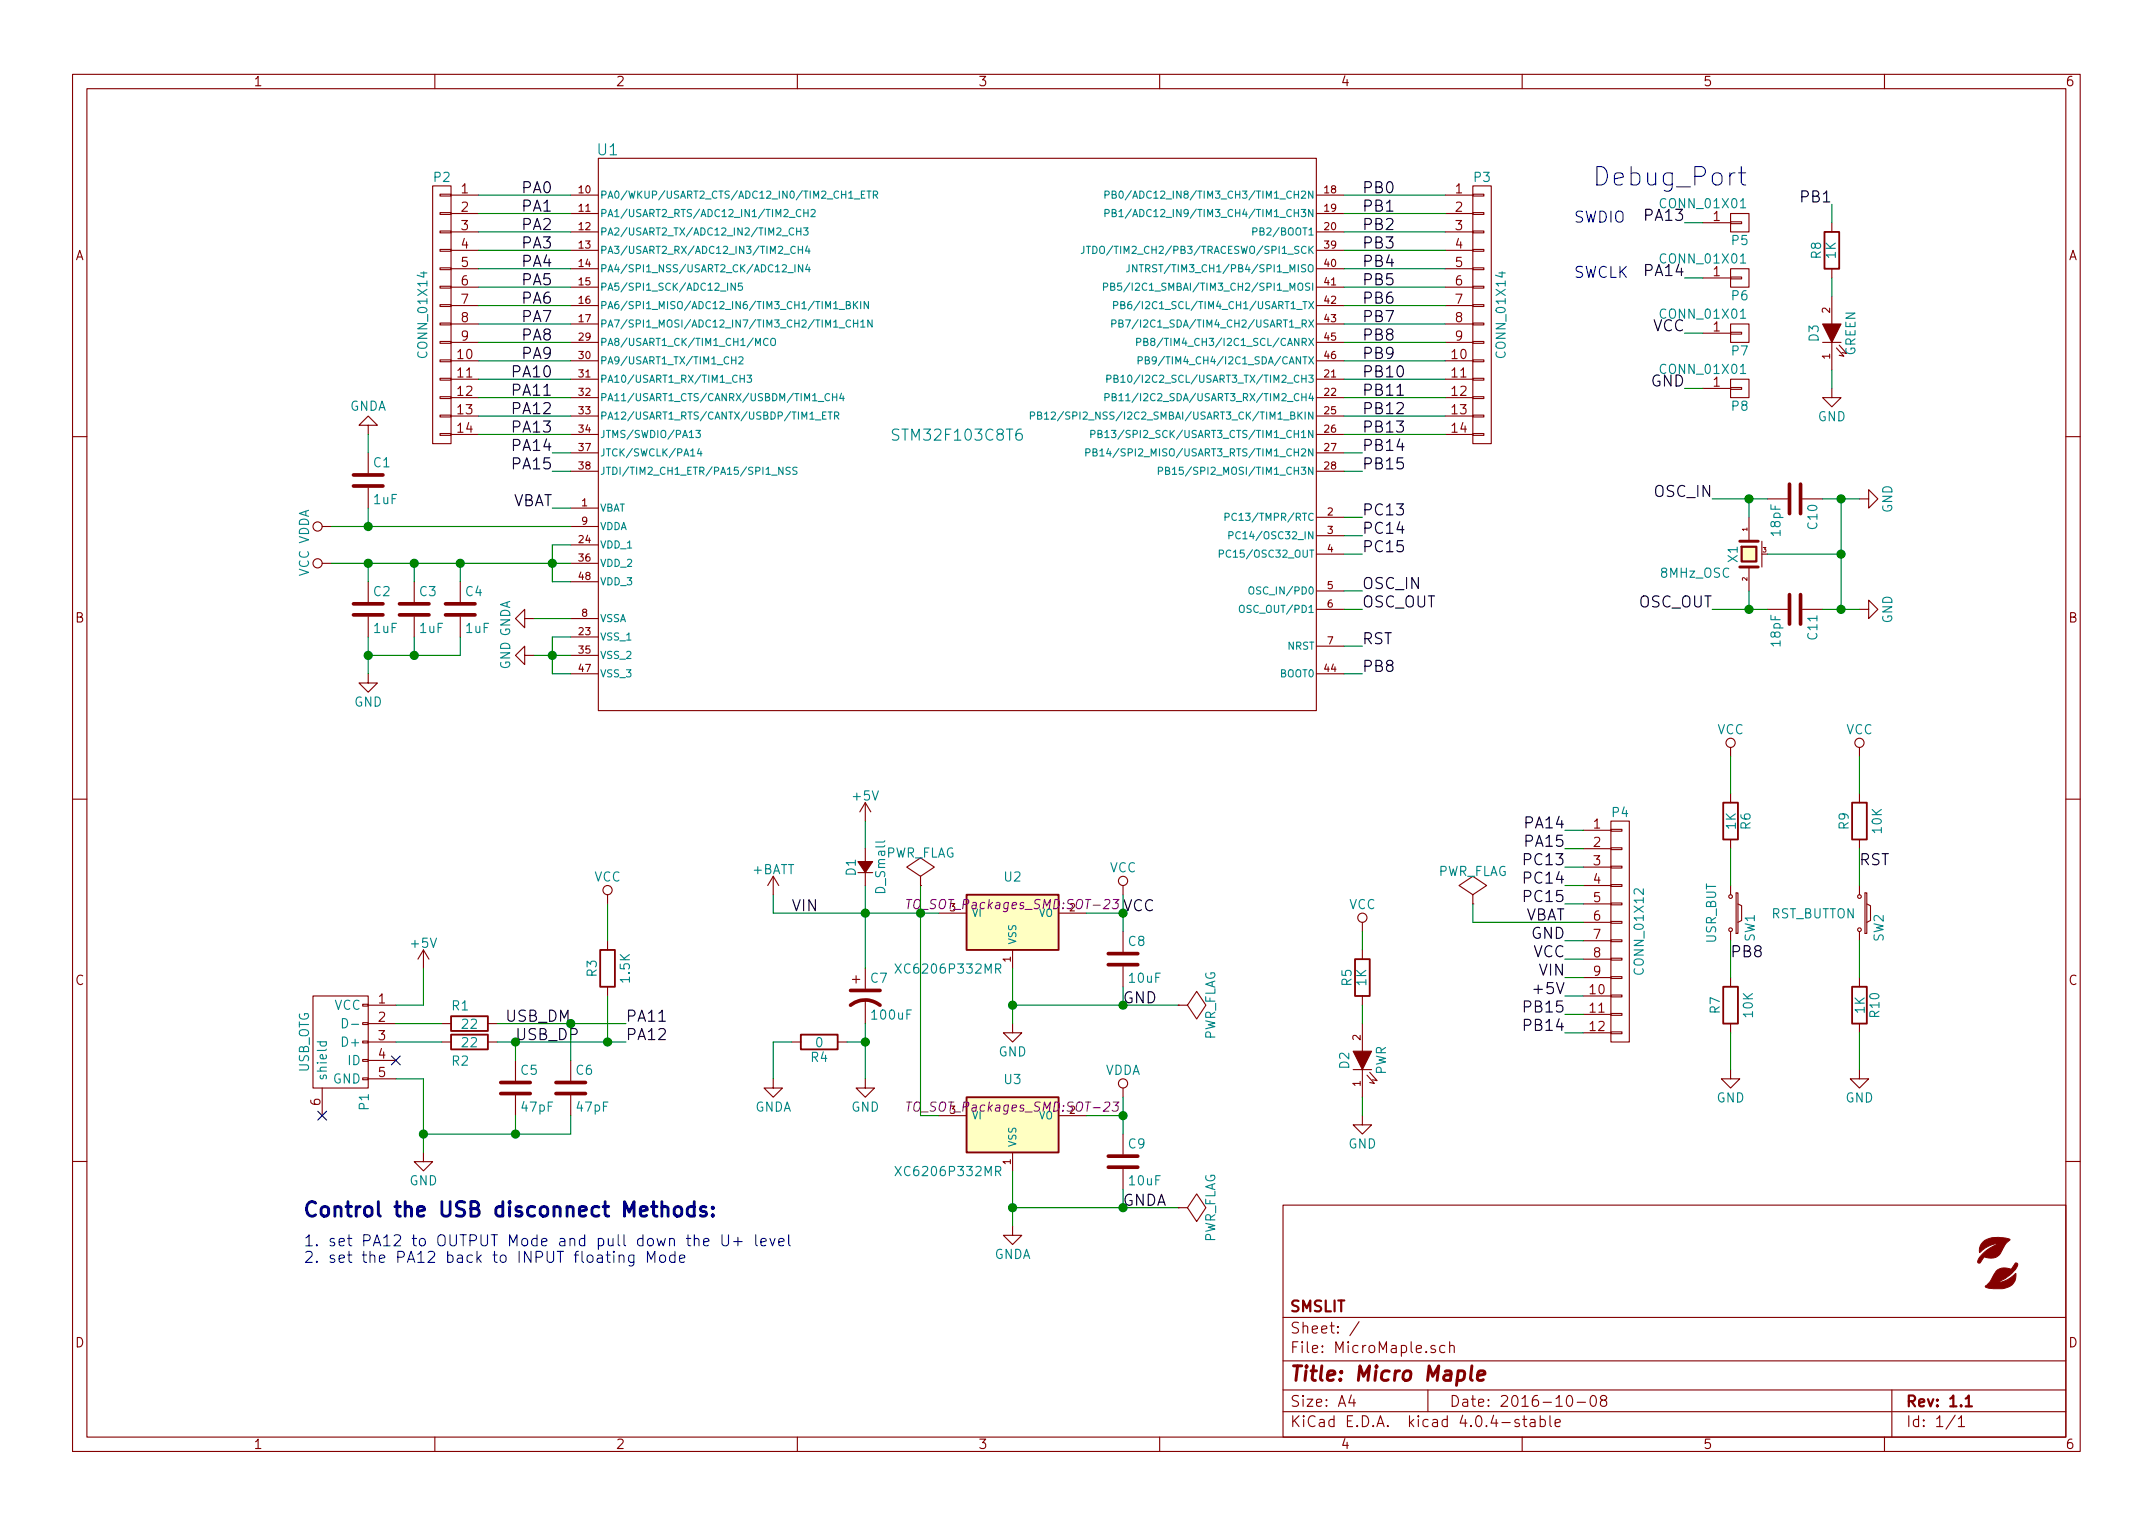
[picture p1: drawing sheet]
EESchema Schematic File Version 2
LIBS:power
LIBS:device
LIBS:transistors
LIBS:conn
LIBS:linear
LIBS:regul
LIBS:74xx
LIBS:cmos4000
LIBS:adc-dac
LIBS:memory
LIBS:xilinx
LIBS:microcontrollers
LIBS:dsp
LIBS:microchip
LIBS:analog_switches
LIBS:motorola
LIBS:texas
LIBS:intel
LIBS:audio
LIBS:interface
LIBS:digital-audio
LIBS:philips
LIBS:display
LIBS:cypress
LIBS:siliconi
LIBS:opto
LIBS:atmel
LIBS:contrib
LIBS:valves
LIBS:myRegul
LIBS:stm32f103
LIBS:smslit_logo
LIBS:MicroMaple-cache
EELAYER 25 0
EELAYER END
$Descr A4 11693 8268
encoding utf-8
Sheet 1 1
Title "Micro Maple"
Date "2016-10-08"
Rev "1.1"
Comp "SMSLIT"
Comment1 ""
Comment2 ""
Comment3 ""
Comment4 ""
$EndDescr
$Comp
L STM32F103C8T6 U1
U 1 1
P 5200 2350
F 0 "U1" H 3300 3900 60  0000 C CNN
F 1 "STM32F103C8T6" H 5200 2350 60  0000 C CNN
F 2 "Housings_QFP:LQFP-48_7x7mm_Pitch0.5mm" H 5200 2050 60  0001 C CNN
F 3 "" H 5200 2050 60  0000 C CNN
	1    5200 2350
	1    0    0    -1  
$EndComp
$Comp
L VCC #PWR16
U 1 1
P 6100 4850
F 0 "#PWR16" H 6100 4700 50  0001 C CNN
F 1 "VCC" H 6100 5000 50  0000 C CNN
F 2 "" H 6100 4850 50  0000 C CNN
F 3 "" H 6100 4850 50  0000 C CNN
	1    6100 4850
	1    0    0    -1  
$EndComp
$Comp
L GND #PWR6
U 1 1
P 2300 6250
F 0 "#PWR6" H 2300 6000 50  0001 C CNN
F 1 "GND" H 2300 6100 50  0000 C CNN
F 2 "" H 2300 6250 50  0000 C CNN
F 3 "" H 2300 6250 50  0000 C CNN
	1    2300 6250
	-1   0    0    -1  
$EndComp
$Comp
L GNDA #PWR11
U 1 1
P 4200 5850
F 0 "#PWR11" H 4200 5600 50  0001 C CNN
F 1 "GNDA" H 4200 5700 50  0000 C CNN
F 2 "" H 4200 5850 50  0000 C CNN
F 3 "" H 4200 5850 50  0000 C CNN
	1    4200 5850
	1    0    0    -1  
$EndComp
$Comp
L VDDA #PWR17
U 1 1
P 6100 5950
F 0 "#PWR17" H 6100 5800 50  0001 C CNN
F 1 "VDDA" H 6100 6100 50  0000 C CNN
F 2 "" H 6100 5950 50  0000 C CNN
F 3 "" H 6100 5950 50  0000 C CNN
	1    6100 5950
	1    0    0    -1  
$EndComp
$Comp
L USB_OTG P1
U 1 1
P 1850 5650
F 0 "P1" H 2175 5525 50  0000 C CNN
F 1 "USB_OTG" H 1850 5850 50  0000 C CNN
F 2 "myFootprints:USB_Micro-B-MK5" V 1800 5550 50  0001 C CNN
F 3 "" V 1800 5550 50  0000 C CNN
	1    1850 5650
	0    -1   1    0   
$EndComp
NoConn ~ 2150 5750
$Comp
L +5V #PWR5
U 1 1
P 2300 5250
F 0 "#PWR5" H 2300 5100 50  0001 C CNN
F 1 "+5V" H 2300 5390 50  0000 C CNN
F 2 "" H 2300 5250 50  0000 C CNN
F 3 "" H 2300 5250 50  0000 C CNN
	1    2300 5250
	-1   0    0    -1  
$EndComp
$Comp
L R R1
U 1 1
P 2550 5550
F 0 "R1" V 2450 5500 50  0000 C CNN
F 1 "22" V 2550 5550 50  0000 C CNN
F 2 "Resistors_SMD:R_0603" V 2480 5550 50  0001 C CNN
F 3 "" H 2550 5550 50  0000 C CNN
	1    2550 5550
	0    1    1    0   
$EndComp
$Comp
L R R2
U 1 1
P 2550 5650
F 0 "R2" V 2650 5600 50  0000 C CNN
F 1 "22" V 2550 5650 50  0000 C CNN
F 2 "Resistors_SMD:R_0603" V 2480 5650 50  0001 C CNN
F 3 "" H 2550 5650 50  0000 C CNN
	1    2550 5650
	0    1    1    0   
$EndComp
$Comp
L C C5
U 1 1
P 2800 5900
F 0 "C5" H 2825 6000 50  0000 L CNN
F 1 "47pF" H 2825 5800 50  0000 L CNN
F 2 "Capacitors_SMD:C_0603" H 2838 5750 50  0001 C CNN
F 3 "" H 2800 5900 50  0000 C CNN
	1    2800 5900
	1    0    0    -1  
$EndComp
$Comp
L C C6
U 1 1
P 3100 5900
F 0 "C6" H 3125 6000 50  0000 L CNN
F 1 "47pF" H 3125 5800 50  0000 L CNN
F 2 "Capacitors_SMD:C_0603" H 3138 5750 50  0001 C CNN
F 3 "" H 3100 5900 50  0000 C CNN
	1    3100 5900
	1    0    0    -1  
$EndComp
$Comp
L XC6206P332MR U2
U 1 1
P 5500 5000
F 0 "U2" H 5500 5250 50  0000 C CNN
F 1 "XC6206P332MR" H 5150 4750 50  0000 C CNN
F 2 "TO_SOT_Packages_SMD:SOT-23" H 5500 5200 50  0000 C CIN
F 3 "" H 5500 5000 50  0000 C CNN
	1    5500 5000
	1    0    0    -1  
$EndComp
$Comp
L XC6206P332MR U3
U 1 1
P 5500 6100
F 0 "U3" H 5500 6350 50  0000 C CNN
F 1 "XC6206P332MR" H 5150 5850 50  0000 C CNN
F 2 "TO_SOT_Packages_SMD:SOT-23" H 5500 6300 50  0000 C CIN
F 3 "" H 5500 6100 50  0000 C CNN
	1    5500 6100
	1    0    0    -1  
$EndComp
$Comp
L GND #PWR14
U 1 1
P 5500 5550
F 0 "#PWR14" H 5500 5300 50  0001 C CNN
F 1 "GND" H 5500 5400 50  0000 C CNN
F 2 "" H 5500 5550 50  0000 C CNN
F 3 "" H 5500 5550 50  0000 C CNN
	1    5500 5550
	-1   0    0    -1  
$EndComp
$Comp
L GNDA #PWR15
U 1 1
P 5500 6650
F 0 "#PWR15" H 5500 6400 50  0001 C CNN
F 1 "GNDA" H 5500 6500 50  0000 C CNN
F 2 "" H 5500 6650 50  0000 C CNN
F 3 "" H 5500 6650 50  0000 C CNN
	1    5500 6650
	1    0    0    -1  
$EndComp
$Comp
L C C8
U 1 1
P 6100 5200
F 0 "C8" H 6125 5300 50  0000 L CNN
F 1 "10uF" H 6125 5100 50  0000 L CNN
F 2 "Capacitors_SMD:C_0603" H 6138 5050 50  0001 C CNN
F 3 "" H 6100 5200 50  0000 C CNN
	1    6100 5200
	1    0    0    -1  
$EndComp
$Comp
L C C9
U 1 1
P 6100 6300
F 0 "C9" H 6125 6400 50  0000 L CNN
F 1 "10uF" H 6125 6200 50  0000 L CNN
F 2 "Capacitors_SMD:C_0603" H 6138 6150 50  0001 C CNN
F 3 "" H 6100 6300 50  0000 C CNN
	1    6100 6300
	1    0    0    -1  
$EndComp
$Comp
L +5V #PWR12
U 1 1
P 4700 4450
F 0 "#PWR12" H 4700 4300 50  0001 C CNN
F 1 "+5V" H 4700 4590 50  0000 C CNN
F 2 "" H 4700 4450 50  0000 C CNN
F 3 "" H 4700 4450 50  0000 C CNN
	1    4700 4450
	-1   0    0    -1  
$EndComp
$Comp
L GND #PWR13
U 1 1
P 4700 5850
F 0 "#PWR13" H 4700 5600 50  0001 C CNN
F 1 "GND" H 4700 5700 50  0000 C CNN
F 2 "" H 4700 5850 50  0000 C CNN
F 3 "" H 4700 5850 50  0000 C CNN
	1    4700 5850
	-1   0    0    -1  
$EndComp
$Comp
L CP1 C7
U 1 1
P 4700 5400
F 0 "C7" H 4725 5500 50  0000 L CNN
F 1 "100uF" H 4725 5300 50  0000 L CNN
F 2 "SMD_Packages:SMD-1210_Pol" H 4700 5400 50  0001 C CNN
F 3 "" H 4700 5400 50  0000 C CNN
	1    4700 5400
	1    0    0    -1  
$EndComp
$Comp
L R R4
U 1 1
P 4450 5650
F 0 "R4" V 4530 5650 50  0000 C CNN
F 1 "0" V 4450 5650 50  0000 C CNN
F 2 "Resistors_SMD:R_0603" V 4380 5650 50  0001 C CNN
F 3 "" H 4450 5650 50  0000 C CNN
	1    4450 5650
	0    1    1    0   
$EndComp
$Comp
L CONN_01X14 P2
U 1 1
P 2400 1700
F 0 "P2" H 2400 2450 50  0000 C CNN
F 1 "CONN_01X14" V 2500 1700 50  0000 C CNN
F 2 "myFootprints:Connector_FAD_14x1" H 2400 1700 50  0001 C CNN
F 3 "" H 2400 1700 50  0000 C CNN
	1    2400 1700
	-1   0    0    -1  
$EndComp
$Comp
L CONN_01X14 P3
U 1 1
P 8050 1700
F 0 "P3" H 8050 2450 50  0000 C CNN
F 1 "CONN_01X14" V 8150 1700 50  0000 C CNN
F 2 "myFootprints:Connector_FAD_14x1" H 8050 1700 50  0001 C CNN
F 3 "" H 8050 1700 50  0000 C CNN
	1    8050 1700
	1    0    0    -1  
$EndComp
$Comp
L GND #PWR8
U 1 1
P 2900 3550
F 0 "#PWR8" H 2900 3300 50  0001 C CNN
F 1 "GND" H 2900 3400 50  0000 C CNN
F 2 "" H 2900 3550 50  0000 C CNN
F 3 "" H 2900 3550 50  0000 C CNN
	1    2900 3550
	0    1    -1   0   
$EndComp
$Comp
L GNDA #PWR7
U 1 1
P 2900 3350
F 0 "#PWR7" H 2900 3100 50  0001 C CNN
F 1 "GNDA" H 2900 3200 50  0000 C CNN
F 2 "" H 2900 3350 50  0000 C CNN
F 3 "" H 2900 3350 50  0000 C CNN
	1    2900 3350
	0    1    1    0   
$EndComp
$Comp
L VCC #PWR2
U 1 1
P 1800 3050
F 0 "#PWR2" H 1800 2900 50  0001 C CNN
F 1 "VCC" H 1800 3200 50  0000 C CNN
F 2 "" H 1800 3050 50  0000 C CNN
F 3 "" H 1800 3050 50  0000 C CNN
	1    1800 3050
	0    -1   -1   0   
$EndComp
$Comp
L VDDA #PWR1
U 1 1
P 1800 2850
F 0 "#PWR1" H 1800 2700 50  0001 C CNN
F 1 "VDDA" H 1800 3000 50  0000 C CNN
F 2 "" H 1800 2850 50  0000 C CNN
F 3 "" H 1800 2850 50  0000 C CNN
	1    1800 2850
	0    -1   -1   0   
$EndComp
$Comp
L C C2
U 1 1
P 2000 3300
F 0 "C2" H 2025 3400 50  0000 L CNN
F 1 "1uF" H 2025 3200 50  0000 L CNN
F 2 "Capacitors_SMD:C_0603" H 2038 3150 50  0001 C CNN
F 3 "" H 2000 3300 50  0000 C CNN
	1    2000 3300
	1    0    0    -1  
$EndComp
$Comp
L C C3
U 1 1
P 2250 3300
F 0 "C3" H 2275 3400 50  0000 L CNN
F 1 "1uF" H 2275 3200 50  0000 L CNN
F 2 "Capacitors_SMD:C_0603" H 2288 3150 50  0001 C CNN
F 3 "" H 2250 3300 50  0000 C CNN
	1    2250 3300
	1    0    0    -1  
$EndComp
$Comp
L C C4
U 1 1
P 2500 3300
F 0 "C4" H 2525 3400 50  0000 L CNN
F 1 "1uF" H 2525 3200 50  0000 L CNN
F 2 "Capacitors_SMD:C_0603" H 2538 3150 50  0001 C CNN
F 3 "" H 2500 3300 50  0000 C CNN
	1    2500 3300
	1    0    0    -1  
$EndComp
$Comp
L GND #PWR4
U 1 1
P 2000 3650
F 0 "#PWR4" H 2000 3400 50  0001 C CNN
F 1 "GND" H 2000 3500 50  0000 C CNN
F 2 "" H 2000 3650 50  0000 C CNN
F 3 "" H 2000 3650 50  0000 C CNN
	1    2000 3650
	-1   0    0    -1  
$EndComp
$Comp
L C C1
U 1 1
P 2000 2600
F 0 "C1" H 2025 2700 50  0000 L CNN
F 1 "1uF" H 2025 2500 50  0000 L CNN
F 2 "Capacitors_SMD:C_0603" H 2038 2450 50  0001 C CNN
F 3 "" H 2000 2600 50  0000 C CNN
	1    2000 2600
	1    0    0    -1  
$EndComp
$Comp
L GNDA #PWR3
U 1 1
P 2000 2350
F 0 "#PWR3" H 2000 2100 50  0001 C CNN
F 1 "GNDA" H 2000 2200 50  0000 C CNN
F 2 "" H 2000 2350 50  0000 C CNN
F 3 "" H 2000 2350 50  0000 C CNN
	1    2000 2350
	-1   0    0    1   
$EndComp
Text Label 3000 1050 2    60   ~ 0
PA0
Text Label 3000 1150 2    60   ~ 0
PA1
Text Label 3000 1250 2    60   ~ 0
PA2
Text Label 3000 1350 2    60   ~ 0
PA3
Text Label 3000 1450 2    60   ~ 0
PA4
Text Label 3000 1550 2    60   ~ 0
PA5
Text Label 3000 1650 2    60   ~ 0
PA6
Text Label 3000 1750 2    60   ~ 0
PA7
Text Label 3000 1850 2    60   ~ 0
PA8
Text Label 3000 1950 2    60   ~ 0
PA9
Text Label 3000 2050 2    60   ~ 0
PA10
Text Label 3000 2150 2    60   ~ 0
PA11
Text Label 3000 2250 2    60   ~ 0
PA12
Text Label 3000 2350 2    60   ~ 0
PA13
Text Label 3000 2450 2    60   ~ 0
PA14
Text Label 3000 2550 2    60   ~ 0
PA15
Text Label 7400 1050 0    60   ~ 0
PB0
Text Label 7400 1150 0    60   ~ 0
PB1
Text Label 7400 1250 0    60   ~ 0
PB2
Text Label 7400 1350 0    60   ~ 0
PB3
Text Label 7400 1450 0    60   ~ 0
PB4
Text Label 7400 1550 0    60   ~ 0
PB5
Text Label 7400 1650 0    60   ~ 0
PB6
Text Label 7400 1750 0    60   ~ 0
PB7
Text Label 7400 1850 0    60   ~ 0
PB8
Text Label 7400 1950 0    60   ~ 0
PB9
Text Label 7400 2050 0    60   ~ 0
PB10
Text Label 7400 2150 0    60   ~ 0
PB11
Text Label 7400 2250 0    60   ~ 0
PB12
Text Label 7400 2350 0    60   ~ 0
PB13
Text Label 7400 2450 0    60   ~ 0
PB14
Text Label 7400 2550 0    60   ~ 0
PB15
Text Label 3000 2750 2    60   ~ 0
VBAT
Text Label 4300 4950 0    60   ~ 0
VIN
$Comp
L CRYSTAL_SMD X1
U 1 1
P 9500 3000
F 0 "X1" H 9500 3090 50  0000 C CNN
F 1 "8MHz_OSC" V 9600 3100 50  0000 L CNN
F 2 "myFootprints:Resonator_3.2x1.5mm" H 9500 3000 50  0001 C CNN
F 3 "" H 9500 3000 50  0000 C CNN
	1    9500 3000
	0    -1   1    0   
$EndComp
$Comp
L C C10
U 1 1
P 9750 2700
F 0 "C10" H 9775 2800 50  0000 L CNN
F 1 "18pF" H 9775 2600 50  0000 L CNN
F 2 "Capacitors_SMD:C_0603" H 9788 2550 50  0001 C CNN
F 3 "" H 9750 2700 50  0000 C CNN
	1    9750 2700
	0    1    1    0   
$EndComp
$Comp
L C C11
U 1 1
P 9750 3300
F 0 "C11" H 9775 3400 50  0000 L CNN
F 1 "18pF" H 9775 3200 50  0000 L CNN
F 2 "Capacitors_SMD:C_0603" H 9788 3150 50  0001 C CNN
F 3 "" H 9750 3300 50  0000 C CNN
	1    9750 3300
	0    1    1    0   
$EndComp
$Comp
L GND #PWR23
U 1 1
P 10100 2700
F 0 "#PWR23" H 10100 2450 50  0001 C CNN
F 1 "GND" H 10100 2550 50  0000 C CNN
F 2 "" H 10100 2700 50  0000 C CNN
F 3 "" H 10100 2700 50  0000 C CNN
	1    10100 2700
	0    -1   1    0   
$EndComp
$Comp
L GND #PWR24
U 1 1
P 10100 3300
F 0 "#PWR24" H 10100 3050 50  0001 C CNN
F 1 "GND" H 10100 3150 50  0000 C CNN
F 2 "" H 10100 3300 50  0000 C CNN
F 3 "" H 10100 3300 50  0000 C CNN
	1    10100 3300
	0    -1   1    0   
$EndComp
Text Label 7400 3200 0    60   ~ 0
OSC_IN
Text Label 7400 3300 0    60   ~ 0
OSC_OUT
Text Label 9300 2700 2    60   ~ 0
OSC_IN
Text Label 9300 3300 2    60   ~ 0
OSC_OUT
$Comp
L GND #PWR22
U 1 1
P 9950 2100
F 0 "#PWR22" H 9950 1850 50  0001 C CNN
F 1 "GND" H 9950 1950 50  0000 C CNN
F 2 "" H 9950 2100 50  0000 C CNN
F 3 "" H 9950 2100 50  0000 C CNN
	1    9950 2100
	-1   0    0    -1  
$EndComp
$Comp
L R R8
U 1 1
P 9950 1350
F 0 "R8" V 10030 1350 50  0000 C CNN
F 1 "1K" V 9950 1350 50  0000 C CNN
F 2 "Resistors_SMD:R_0603" V 9880 1350 50  0001 C CNN
F 3 "" H 9950 1350 50  0000 C CNN
	1    9950 1350
	-1   0    0    1   
$EndComp
$Comp
L LED D3
U 1 1
P 9950 1800
F 0 "D3" H 9950 1900 50  0000 C CNN
F 1 "GREEN" H 9950 1700 50  0000 C CNN
F 2 "LEDs:LED_0603" H 9950 1800 50  0001 C CNN
F 3 "" H 9950 1800 50  0000 C CNN
	1    9950 1800
	0    -1   -1   0   
$EndComp
Text Label 9950 1100 2    60   ~ 0
PB1
$Comp
L R R5
U 1 1
P 7400 5300
F 0 "R5" V 7480 5300 50  0000 C CNN
F 1 "1K" V 7400 5300 50  0000 C CNN
F 2 "Resistors_SMD:R_0603" V 7330 5300 50  0001 C CNN
F 3 "" H 7400 5300 50  0000 C CNN
	1    7400 5300
	-1   0    0    1   
$EndComp
$Comp
L LED D2
U 1 1
P 7400 5750
F 0 "D2" H 7400 5850 50  0000 C CNN
F 1 "PWR" H 7400 5650 50  0000 C CNN
F 2 "LEDs:LED_0603" H 7400 5750 50  0001 C CNN
F 3 "" H 7400 5750 50  0000 C CNN
	1    7400 5750
	0    -1   -1   0   
$EndComp
$Comp
L GND #PWR19
U 1 1
P 7400 6050
F 0 "#PWR19" H 7400 5800 50  0001 C CNN
F 1 "GND" H 7400 5900 50  0000 C CNN
F 2 "" H 7400 6050 50  0000 C CNN
F 3 "" H 7400 6050 50  0000 C CNN
	1    7400 6050
	-1   0    0    -1  
$EndComp
Text Label 6100 4950 0    60   ~ 0
VCC
$Comp
L SW_PUSH_SMALL_H SW1
U 1 1
P 9400 4950
F 0 "SW1" H 9480 5060 50  0000 C CNN
F 1 "USR_BUT" H 9400 4850 50  0000 C CNN
F 2 "Buttons_Switches_SMD:SW_SPST_EVQP7C" H 9400 5150 50  0001 C CNN
F 3 "" H 9400 5150 50  0000 C CNN
	1    9400 4950
	0    1    1    0   
$EndComp
$Comp
L R R7
U 1 1
P 9400 5450
F 0 "R7" V 9480 5450 50  0000 C CNN
F 1 "10K" V 9300 5450 50  0000 C CNN
F 2 "Resistors_SMD:R_0603" V 9330 5450 50  0001 C CNN
F 3 "" H 9400 5450 50  0000 C CNN
	1    9400 5450
	-1   0    0    1   
$EndComp
$Comp
L R R6
U 1 1
P 9400 4450
F 0 "R6" V 9480 4450 50  0000 C CNN
F 1 "1K" V 9400 4450 50  0000 C CNN
F 2 "Resistors_SMD:R_0603" V 9330 4450 50  0001 C CNN
F 3 "" H 9400 4450 50  0000 C CNN
	1    9400 4450
	1    0    0    -1  
$EndComp
$Comp
L VCC #PWR18
U 1 1
P 7400 5050
F 0 "#PWR18" H 7400 4900 50  0001 C CNN
F 1 "VCC" H 7400 5200 50  0000 C CNN
F 2 "" H 7400 5050 50  0000 C CNN
F 3 "" H 7400 5050 50  0000 C CNN
	1    7400 5050
	1    0    0    -1  
$EndComp
$Comp
L VCC #PWR20
U 1 1
P 9400 4100
F 0 "#PWR20" H 9400 3950 50  0001 C CNN
F 1 "VCC" H 9400 4250 50  0000 C CNN
F 2 "" H 9400 4100 50  0000 C CNN
F 3 "" H 9400 4100 50  0000 C CNN
	1    9400 4100
	1    0    0    -1  
$EndComp
$Comp
L GND #PWR21
U 1 1
P 9400 5800
F 0 "#PWR21" H 9400 5550 50  0001 C CNN
F 1 "GND" H 9400 5650 50  0000 C CNN
F 2 "" H 9400 5800 50  0000 C CNN
F 3 "" H 9400 5800 50  0000 C CNN
	1    9400 5800
	-1   0    0    -1  
$EndComp
Text Label 7400 3500 0    60   ~ 0
RST
Text Label 3400 5550 0    60   ~ 0
PA11
Text Label 3400 5650 0    60   ~ 0
PA12
Text Label 3100 5550 2    60   ~ 0
USB_DM
Text Label 2800 5650 0    60   ~ 0
USB_DP
$Comp
L R R10
U 1 1
P 10100 5450
F 0 "R10" V 10180 5450 50  0000 C CNN
F 1 "1K" V 10100 5450 50  0000 C CNN
F 2 "Resistors_SMD:R_0603" V 10030 5450 50  0001 C CNN
F 3 "" H 10100 5450 50  0000 C CNN
	1    10100 5450
	1    0    0    -1  
$EndComp
$Comp
L R R9
U 1 1
P 10100 4450
F 0 "R9" V 10180 4450 50  0000 C CNN
F 1 "10K" V 10000 4450 50  0000 C CNN
F 2 "Resistors_SMD:R_0603" V 10030 4450 50  0001 C CNN
F 3 "" H 10100 4450 50  0000 C CNN
	1    10100 4450
	-1   0    0    1   
$EndComp
$Comp
L SW_PUSH_SMALL_H SW2
U 1 1
P 10100 4950
F 0 "SW2" H 10180 5060 50  0000 C CNN
F 1 "RST_BUTTON" V 10100 4700 50  0000 C CNN
F 2 "Buttons_Switches_SMD:SW_SPST_EVQP7C" H 10100 5150 50  0001 C CNN
F 3 "" H 10100 5150 50  0000 C CNN
	1    10100 4950
	0    1    1    0   
$EndComp
$Comp
L VCC #PWR25
U 1 1
P 10100 4100
F 0 "#PWR25" H 10100 3950 50  0001 C CNN
F 1 "VCC" H 10100 4250 50  0000 C CNN
F 2 "" H 10100 4100 50  0000 C CNN
F 3 "" H 10100 4100 50  0000 C CNN
	1    10100 4100
	1    0    0    -1  
$EndComp
$Comp
L GND #PWR26
U 1 1
P 10100 5800
F 0 "#PWR26" H 10100 5550 50  0001 C CNN
F 1 "GND" H 10100 5650 50  0000 C CNN
F 2 "" H 10100 5800 50  0000 C CNN
F 3 "" H 10100 5800 50  0000 C CNN
	1    10100 5800
	-1   0    0    -1  
$EndComp
Text Label 10100 4700 0    60   ~ 0
RST
Text Label 9400 5200 0    60   ~ 0
PB8
Text Label 7400 3650 0    60   ~ 0
PB8
$Comp
L CONN_01X12 P4
U 1 1
P 8800 5050
F 0 "P4" H 8800 5700 50  0000 C CNN
F 1 "CONN_01X12" V 8900 5050 50  0000 C CNN
F 2 "myFootprints:Connector_FAD_12x1" H 8800 5050 50  0001 C CNN
F 3 "" H 8800 5050 50  0000 C CNN
	1    8800 5050
	1    0    0    -1  
$EndComp
Text Label 8500 4500 2    60   ~ 0
PA14
Text Label 8500 4600 2    60   ~ 0
PA15
Text Label 8500 4700 2    60   ~ 0
PC13
Text Label 8500 4800 2    60   ~ 0
PC14
Text Label 8500 4900 2    60   ~ 0
PC15
Text Label 8500 5000 2    60   ~ 0
VBAT
Text Label 8500 5100 2    60   ~ 0
GND
Text Label 8500 5200 2    60   ~ 0
VCC
Text Label 8500 5300 2    60   ~ 0
VIN
Text Label 8500 5400 2    60   ~ 0
+5V
Text Label 8500 5500 2    60   ~ 0
PB15
Text Label 8500 5600 2    60   ~ 0
PB14
Text Label 7400 2800 0    60   ~ 0
PC13
Text Label 7400 2900 0    60   ~ 0
PC14
Text Label 7400 3000 0    60   ~ 0
PC15
$Comp
L R R3
U 1 1
P 3300 5250
F 0 "R3" V 3380 5250 50  0000 C CNN
F 1 "1.5K" V 3200 5250 50  0000 C CNN
F 2 "Resistors_SMD:R_0603" V 3230 5250 50  0001 C CNN
F 3 "" H 3300 5250 50  0000 C CNN
	1    3300 5250
	-1   0    0    1   
$EndComp
$Comp
L VCC #PWR9
U 1 1
P 3300 4900
F 0 "#PWR9" H 3300 4750 50  0001 C CNN
F 1 "VCC" H 3300 5050 50  0000 C CNN
F 2 "" H 3300 4900 50  0000 C CNN
F 3 "" H 3300 4900 50  0000 C CNN
	1    3300 4900
	1    0    0    -1  
$EndComp
Wire Wire Line
	2300 5450 2150 5450
Wire Wire Line
	2300 5850 2150 5850
Wire Wire Line
	2300 6250 2300 5850
Wire Wire Line
	2150 5550 2400 5550
Wire Wire Line
	2150 5650 2400 5650
Wire Wire Line
	2300 6150 3100 6150
Wire Wire Line
	2800 6150 2800 6050
Connection ~ 2300 6150
Wire Wire Line
	3100 6150 3100 6050
Connection ~ 2800 6150
Wire Wire Line
	2800 5750 2800 5650
Wire Wire Line
	2700 5650 3400 5650
Wire Wire Line
	3100 5750 3100 5550
Wire Wire Line
	2700 5550 3400 5550
Connection ~ 2800 5650
Connection ~ 3100 5550
Wire Wire Line
	5500 5250 5500 5550
Wire Wire Line
	5500 6350 5500 6650
Wire Wire Line
	5900 6050 6100 6050
Wire Wire Line
	6100 5950 6100 6150
Connection ~ 6100 6050
Wire Wire Line
	5500 6550 6400 6550
Connection ~ 5500 6550
Wire Wire Line
	5500 5450 6400 5450
Connection ~ 5500 5450
Wire Wire Line
	6100 5050 6100 4850
Wire Wire Line
	5900 4950 6100 4950
Connection ~ 6100 4950
Wire Wire Line
	6100 5450 6100 5350
Wire Wire Line
	6100 6550 6100 6450
Wire Wire Line
	4200 4950 5100 4950
Wire Wire Line
	5000 6050 5100 6050
Wire Wire Line
	4700 4450 4700 4600
Connection ~ 5000 4950
Wire Wire Line
	5000 4800 5000 6050
Wire Wire Line
	4700 4800 4700 5250
Connection ~ 4700 4950
Wire Wire Line
	4700 5550 4700 5850
Wire Wire Line
	4600 5650 4700 5650
Connection ~ 4700 5650
Wire Wire Line
	4200 5850 4200 5650
Wire Wire Line
	4200 5650 4300 5650
Wire Wire Line
	2600 1050 3100 1050
Wire Wire Line
	2600 1150 3100 1150
Wire Wire Line
	2600 1250 3100 1250
Wire Wire Line
	2600 1350 3100 1350
Wire Wire Line
	2600 1450 3100 1450
Wire Wire Line
	2600 1550 3100 1550
Wire Wire Line
	2600 1650 3100 1650
Wire Wire Line
	2600 1750 3100 1750
Wire Wire Line
	2600 1850 3100 1850
Wire Wire Line
	2600 1950 3100 1950
Wire Wire Line
	2600 2050 3100 2050
Wire Wire Line
	2600 2150 3100 2150
Wire Wire Line
	2600 2250 3100 2250
Wire Wire Line
	2600 2350 3100 2350
Wire Wire Line
	7300 1050 7850 1050
Wire Wire Line
	7300 1150 7850 1150
Wire Wire Line
	7300 1250 7850 1250
Wire Wire Line
	7300 1350 7850 1350
Wire Wire Line
	7300 1450 7850 1450
Wire Wire Line
	7300 1550 7850 1550
Wire Wire Line
	7300 1650 7850 1650
Wire Wire Line
	7300 1750 7850 1750
Wire Wire Line
	7300 1850 7850 1850
Wire Wire Line
	7300 1950 7850 1950
Wire Wire Line
	7300 2050 7850 2050
Wire Wire Line
	7300 2150 7850 2150
Wire Wire Line
	7300 2250 7850 2250
Wire Wire Line
	7300 2350 7850 2350
Wire Wire Line
	3100 2950 3000 2950
Wire Wire Line
	3000 2950 3000 3150
Wire Wire Line
	3000 3150 3100 3150
Connection ~ 3000 3050
Wire Wire Line
	3100 3450 3000 3450
Wire Wire Line
	3000 3450 3000 3650
Wire Wire Line
	2900 3550 3100 3550
Wire Wire Line
	3000 3650 3100 3650
Connection ~ 3000 3550
Wire Wire Line
	2900 3350 3100 3350
Wire Wire Line
	1800 3050 3100 3050
Wire Wire Line
	2000 3150 2000 3050
Connection ~ 2000 3050
Wire Wire Line
	2250 3150 2250 3050
Connection ~ 2250 3050
Wire Wire Line
	2500 3150 2500 3050
Connection ~ 2500 3050
Wire Wire Line
	2000 3450 2000 3650
Wire Wire Line
	2250 3450 2250 3550
Wire Wire Line
	2000 3550 2500 3550
Connection ~ 2000 3550
Wire Wire Line
	2500 3550 2500 3450
Connection ~ 2250 3550
Wire Wire Line
	1800 2850 3100 2850
Wire Wire Line
	2000 2850 2000 2750
Connection ~ 2000 2850
Wire Wire Line
	2000 2350 2000 2450
Wire Wire Line
	3100 2450 3000 2450
Wire Wire Line
	3100 2550 3000 2550
Wire Wire Line
	7300 2450 7400 2450
Wire Wire Line
	7300 2550 7400 2550
Wire Wire Line
	3100 2750 3000 2750
Wire Wire Line
	9900 2700 10100 2700
Wire Wire Line
	9900 3300 10100 3300
Wire Wire Line
	9300 2700 9600 2700
Wire Wire Line
	9500 2700 9500 2800
Wire Wire Line
	9500 3200 9500 3300
Wire Wire Line
	9300 3300 9600 3300
Connection ~ 9500 2700
Connection ~ 9500 3300
Wire Wire Line
	7300 3200 7400 3200
Wire Wire Line
	7300 3300 7400 3300
Wire Wire Line
	10000 3300 10000 2700
Connection ~ 10000 2700
Connection ~ 10000 3300
Wire Wire Line
	9600 3000 10000 3000
Connection ~ 10000 3000
Wire Wire Line
	9950 1500 9950 1600
Wire Wire Line
	9950 2000 9950 2100
Wire Wire Line
	9950 1200 9950 1100
Wire Wire Line
	7400 5450 7400 5550
Wire Wire Line
	7400 5950 7400 6050
Wire Wire Line
	7400 5150 7400 5050
Wire Wire Line
	7300 3500 7400 3500
Wire Wire Line
	10100 4100 10100 4300
Wire Wire Line
	10100 4600 10100 4800
Wire Wire Line
	10100 5100 10100 5300
Wire Wire Line
	10100 5600 10100 5800
Wire Wire Line
	9400 4100 9400 4300
Wire Wire Line
	9400 4600 9400 4800
Wire Wire Line
	9400 5100 9400 5300
Wire Wire Line
	9400 5600 9400 5800
Wire Wire Line
	7300 3650 7400 3650
Wire Wire Line
	8600 4500 8500 4500
Wire Wire Line
	8600 4600 8500 4600
Wire Wire Line
	8600 4700 8500 4700
Wire Wire Line
	8600 4800 8500 4800
Wire Wire Line
	8600 4900 8500 4900
Wire Wire Line
	8000 5000 8600 5000
Wire Wire Line
	8600 5100 8500 5100
Wire Wire Line
	8600 5200 8500 5200
Wire Wire Line
	8600 5300 8500 5300
Wire Wire Line
	8600 5400 8500 5400
Wire Wire Line
	8600 5500 8500 5500
Wire Wire Line
	8600 5600 8500 5600
Wire Wire Line
	7300 2800 7400 2800
Wire Wire Line
	7300 2900 7400 2900
Wire Wire Line
	7300 3000 7400 3000
Connection ~ 3300 5650
Wire Wire Line
	2300 5250 2300 5450
NoConn ~ 1750 6050
$Comp
L PWR_FLAG #FLG1
U 1 1
P 5000 4800
F 0 "#FLG1" H 5000 4895 50  0001 C CNN
F 1 "PWR_FLAG" H 5000 4980 50  0000 C CNN
F 2 "" H 5000 4800 50  0000 C CNN
F 3 "" H 5000 4800 50  0000 C CNN
	1    5000 4800
	1    0    0    -1  
$EndComp
$Comp
L PWR_FLAG #FLG4
U 1 1
P 8000 4900
F 0 "#FLG4" H 8000 4995 50  0001 C CNN
F 1 "PWR_FLAG" H 8000 5080 50  0000 C CNN
F 2 "" H 8000 4900 50  0000 C CNN
F 3 "" H 8000 4900 50  0000 C CNN
	1    8000 4900
	1    0    0    -1  
$EndComp
Wire Wire Line
	8000 4900 8000 5000
Text Label 6100 5450 0    60   ~ 0
GND
Text Label 6100 6550 0    60   ~ 0
GNDA
$Comp
L PWR_FLAG #FLG2
U 1 1
P 6400 5450
F 0 "#FLG2" H 6400 5545 50  0001 C CNN
F 1 "PWR_FLAG" H 6400 5630 50  0000 C CNN
F 2 "" H 6400 5450 50  0000 C CNN
F 3 "" H 6400 5450 50  0000 C CNN
	1    6400 5450
	0    1    1    0   
$EndComp
$Comp
L PWR_FLAG #FLG3
U 1 1
P 6400 6550
F 0 "#FLG3" H 6400 6645 50  0001 C CNN
F 1 "PWR_FLAG" H 6400 6730 50  0000 C CNN
F 2 "" H 6400 6550 50  0000 C CNN
F 3 "" H 6400 6550 50  0000 C CNN
	1    6400 6550
	0    1    1    0   
$EndComp
Connection ~ 6100 5450
Connection ~ 6100 6550
Wire Wire Line
	4200 4950 4200 4850
$Comp
L +BATT #PWR10
U 1 1
P 4200 4850
F 0 "#PWR10" H 4200 4700 50  0001 C CNN
F 1 "+BATT" H 4200 4990 50  0000 C CNN
F 2 "" H 4200 4850 50  0000 C CNN
F 3 "" H 4200 4850 50  0000 C CNN
	1    4200 4850
	1    0    0    -1  
$EndComp
$Comp
L D_Small D1
U 1 1
P 4700 4700
F 0 "D1" H 4650 4780 50  0000 L CNN
F 1 "D_Small" H 4550 4620 50  0000 L CNN
F 2 "Diodes_SMD:SOD-123" V 4700 4700 50  0001 C CNN
F 3 "" V 4700 4700 50  0000 C CNN
	1    4700 4700
	0    -1   -1   0   
$EndComp
$Comp
L CONN_01X01 P5
U 1 1
P 9450 1200
F 0 "P5" H 9450 1300 50  0000 C CNN
F 1 "CONN_01X01" H 9250 1100 50  0000 C CNN
F 2 "myFootprints:Debug_Pin_1" H 9450 1200 50  0001 C CNN
F 3 "" H 9450 1200 50  0000 C CNN
	1    9450 1200
	1    0    0    1   
$EndComp
$Comp
L CONN_01X01 P6
U 1 1
P 9450 1500
F 0 "P6" H 9450 1600 50  0000 C CNN
F 1 "CONN_01X01" H 9250 1400 50  0000 C CNN
F 2 "myFootprints:Debug_Pin_1" H 9450 1500 50  0001 C CNN
F 3 "" H 9450 1500 50  0000 C CNN
	1    9450 1500
	1    0    0    1   
$EndComp
$Comp
L CONN_01X01 P7
U 1 1
P 9450 1800
F 0 "P7" H 9450 1900 50  0000 C CNN
F 1 "CONN_01X01" H 9250 1700 50  0000 C CNN
F 2 "myFootprints:Debug_Pin_1" H 9450 1800 50  0001 C CNN
F 3 "" H 9450 1800 50  0000 C CNN
	1    9450 1800
	1    0    0    1   
$EndComp
$Comp
L CONN_01X01 P8
U 1 1
P 9450 2100
F 0 "P8" H 9450 2200 50  0000 C CNN
F 1 "CONN_01X01" H 9250 2000 50  0000 C CNN
F 2 "myFootprints:Debug_Pin_1" H 9450 2100 50  0001 C CNN
F 3 "" H 9450 2100 50  0000 C CNN
	1    9450 2100
	1    0    0    1   
$EndComp
Wire Wire Line
	9250 1200 9150 1200
Wire Wire Line
	9250 1500 9150 1500
Wire Wire Line
	9250 1800 9150 1800
Wire Wire Line
	9250 2100 9150 2100
Text Label 9150 1200 2    60   ~ 0
PA13
Text Label 9150 1500 2    60   ~ 0
PA14
Text Label 9150 1800 2    60   ~ 0
VCC
Text Label 9150 2100 2    60   ~ 0
GND
Text Notes 8650 1000 0    100  ~ 0
Debug_Port
Text Notes 8550 1200 0    60   ~ 0
SWDIO
Text Notes 8550 1500 0    60   ~ 0
SWCLK
Wire Wire Line
	3300 5400 3300 5650
Wire Wire Line
	3300 4900 3300 5100
Text Notes 1650 6600 0    79   ~ 16
Control the USB disconnect Methods:
Text Notes 1650 6850 0    60   ~ 0
1. set PA12 to OUTPUT Mode and pull down the U+ level\n2. set the PA12 back to INPUT floating Mode
$Comp
L LOGO #G?
U 1 1
P 10850 6850
F 0 "#G?" H 10850 6693 60  0001 C CNN
F 1 "LOGO" H 10850 7007 60  0001 C CNN
F 2 "" H 10850 6850 60  0001 C CNN
F 3 "" H 10850 6850 60  0001 C CNN
	1    10850 6850
	1    0    0    -1  
$EndComp
$EndSCHEMATC
